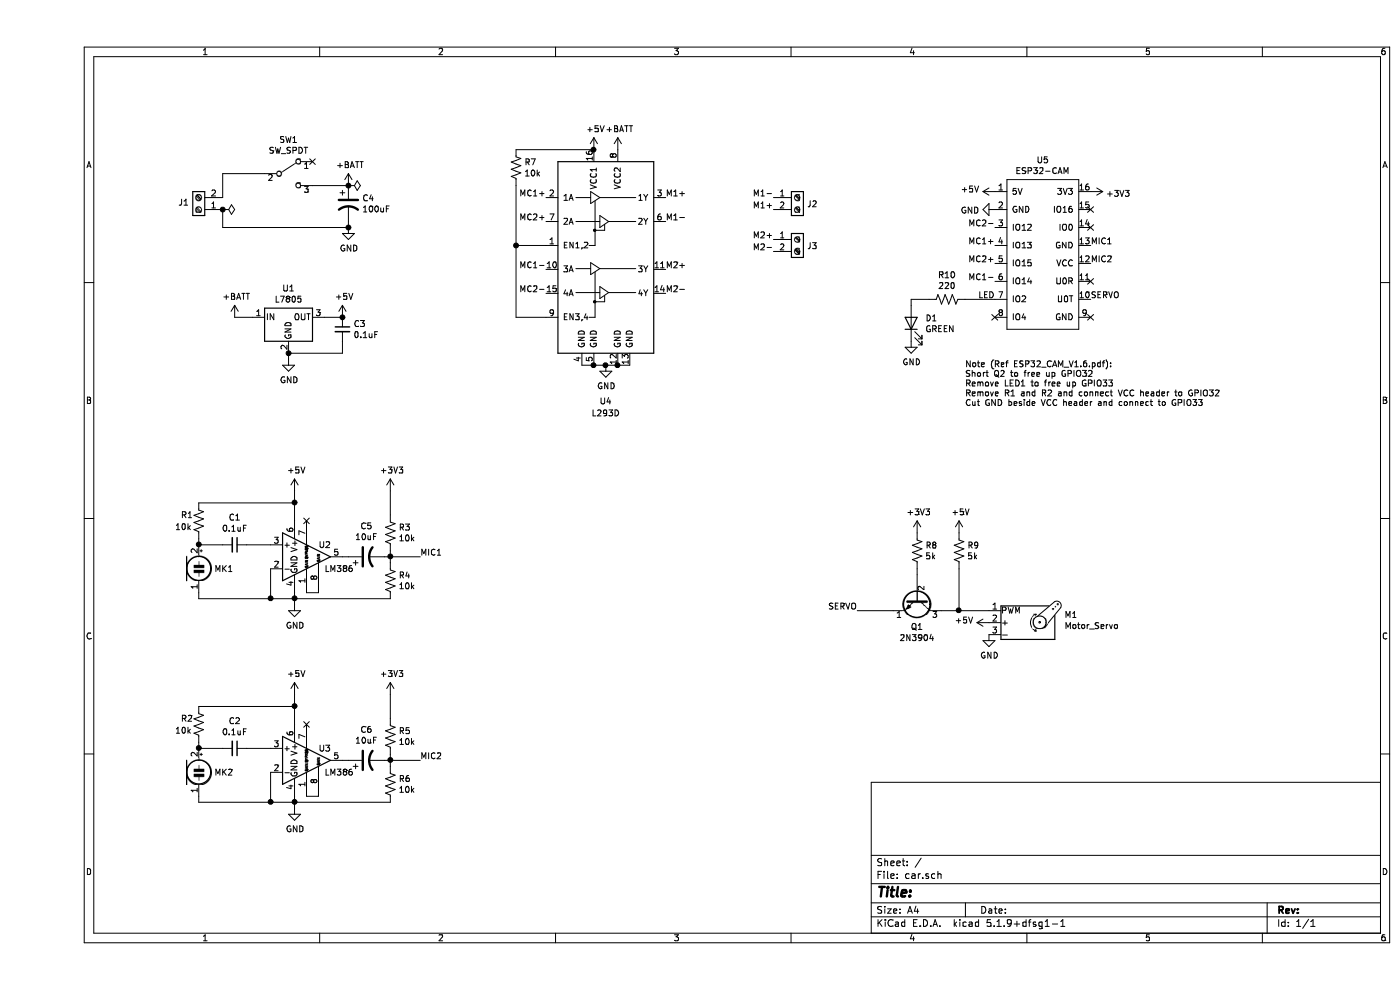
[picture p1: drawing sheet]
EESchema Schematic File Version 4
EELAYER 30 0
EELAYER END
$Descr A4 11693 8268
encoding utf-8
Sheet 1 1
Title ""
Date ""
Rev ""
Comp ""
Comment1 ""
Comment2 ""
Comment3 ""
Comment4 ""
$EndDescr
$Comp
L Driver_Motor:L293D U4
U 1 1
P 4750 2250
F 0 "U4" H 4750 1150 50  0000 C CNN
F 1 "L293D" H 4750 1050 50  0000 C CNN
F 2 "Package_DIP:DIP-16_W7.62mm_Socket" H 5000 1500 50  0001 L CNN
F 3 "http://www.ti.com/lit/ds/symlink/l293.pdf" H 4450 2950 50  0001 C CNN
	1    4750 2250
	1    0    0    -1  
$EndComp
$Comp
L Amplifier_Audio:LM386 U2
U 1 1
P 2250 4650
F 0 "U2" H 2350 4750 50  0000 L CNN
F 1 "LM386" H 2400 4550 50  0000 L CNN
F 2 "Package_DIP:DIP-8_W7.62mm" H 2350 4750 50  0001 C CNN
F 3 "http://www.ti.com/lit/ds/symlink/lm386.pdf" H 2450 4850 50  0001 C CNN
	1    2250 4650
	1    0    0    -1  
$EndComp
$Comp
L power:GND #PWR04
U 1 1
P 2150 5050
F 0 "#PWR04" H 2150 4800 50  0001 C CNN
F 1 "GND" H 2155 4877 50  0000 C CNN
F 2 "" H 2150 5050 50  0001 C CNN
F 3 "" H 2150 5050 50  0001 C CNN
	1    2150 5050
	1    0    0    -1  
$EndComp
Wire Wire Line
	2250 4950 2350 4950
NoConn ~ 2250 4350
$Comp
L Device:R_US R4
U 1 1
P 2950 4850
F 0 "R4" H 3018 4896 50  0000 L CNN
F 1 "10k" H 3018 4805 50  0000 L CNN
F 2 "Resistor_THT:R_Axial_DIN0204_L3.6mm_D1.6mm_P7.62mm_Horizontal" V 2990 4840 50  0001 C CNN
F 3 "~" H 2950 4850 50  0001 C CNN
	1    2950 4850
	1    0    0    -1  
$EndComp
$Comp
L Device:Microphone_Condenser MK1
U 1 1
P 1350 4750
F 0 "MK1" H 1480 4750 50  0000 L CNN
F 1 "Microphone_Condenser" H 1480 4705 50  0001 L CNN
F 2 "Connector_PinHeader_2.54mm:PinHeader_2x01_P2.54mm_Vertical" V 1350 4850 50  0001 C CNN
F 3 "~" V 1350 4850 50  0001 C CNN
	1    1350 4750
	1    0    0    -1  
$EndComp
$Comp
L Device:C_Small C1
U 1 1
P 1650 4550
F 0 "C1" V 1421 4550 50  0000 C CNN
F 1 "0.1uF" V 1512 4550 50  0000 C CNN
F 2 "Capacitor_THT:C_Disc_D3.0mm_W1.6mm_P2.50mm" H 1650 4550 50  0001 C CNN
F 3 "~" H 1650 4550 50  0001 C CNN
	1    1650 4550
	0    1    1    0   
$EndComp
Wire Wire Line
	1550 4550 1350 4550
Wire Wire Line
	1750 4550 1950 4550
Wire Wire Line
	1350 4200 2150 4200
Wire Wire Line
	2150 4200 2150 4350
$Comp
L power:+5V #PWR03
U 1 1
P 2150 4100
F 0 "#PWR03" H 2150 3950 50  0001 C CNN
F 1 "+5V" H 2165 4273 50  0000 C CNN
F 2 "" H 2150 4100 50  0001 C CNN
F 3 "" H 2150 4100 50  0001 C CNN
	1    2150 4100
	1    0    0    -1  
$EndComp
Wire Wire Line
	2150 4100 2150 4200
Connection ~ 2150 4200
Wire Wire Line
	2600 4650 2550 4650
$Comp
L Device:R_US R3
U 1 1
P 2950 4450
F 0 "R3" H 3018 4496 50  0000 L CNN
F 1 "10k" H 3018 4405 50  0000 L CNN
F 2 "Resistor_THT:R_Axial_DIN0204_L3.6mm_D1.6mm_P7.62mm_Horizontal" V 2990 4440 50  0001 C CNN
F 3 "~" H 2950 4450 50  0001 C CNN
	1    2950 4450
	1    0    0    -1  
$EndComp
Wire Wire Line
	2950 4600 2950 4650
Wire Wire Line
	2950 4650 2900 4650
Wire Wire Line
	2950 4700 2950 4650
Connection ~ 2950 4650
Text Label 3200 4650 0    50   ~ 0
MIC1
Wire Wire Line
	3200 4650 2950 4650
$Comp
L power:+3V3 #PWR010
U 1 1
P 2950 4100
F 0 "#PWR010" H 2950 3950 50  0001 C CNN
F 1 "+3V3" H 2965 4273 50  0000 C CNN
F 2 "" H 2950 4100 50  0001 C CNN
F 3 "" H 2950 4100 50  0001 C CNN
	1    2950 4100
	1    0    0    -1  
$EndComp
Wire Wire Line
	2950 4100 2950 4300
Wire Wire Line
	1950 4750 1950 5000
Wire Wire Line
	2950 5000 2150 5000
Wire Wire Line
	2150 4950 2150 5000
Connection ~ 2150 5000
Wire Wire Line
	2150 5000 1950 5000
Wire Wire Line
	2150 5050 2150 5000
Wire Wire Line
	1350 4950 1350 5000
Wire Wire Line
	1350 5000 1950 5000
Connection ~ 1950 5000
Wire Wire Line
	4950 3050 4850 3050
Wire Wire Line
	4850 3050 4750 3050
Connection ~ 4850 3050
Wire Wire Line
	4650 3050 4550 3050
Connection ~ 4650 3050
$Comp
L power:GND #PWR013
U 1 1
P 4750 3050
F 0 "#PWR013" H 4750 2800 50  0001 C CNN
F 1 "GND" H 4755 2877 50  0000 C CNN
F 2 "" H 4750 3050 50  0001 C CNN
F 3 "" H 4750 3050 50  0001 C CNN
	1    4750 3050
	1    0    0    -1  
$EndComp
Connection ~ 4750 3050
Wire Wire Line
	4750 3050 4650 3050
$Comp
L power:+5V #PWR012
U 1 1
P 4650 1250
F 0 "#PWR012" H 4650 1100 50  0001 C CNN
F 1 "+5V" H 4665 1423 50  0000 C CNN
F 2 "" H 4650 1250 50  0001 C CNN
F 3 "" H 4650 1250 50  0001 C CNN
	1    4650 1250
	1    0    0    -1  
$EndComp
$Comp
L power:+BATT #PWR014
U 1 1
P 4850 1250
F 0 "#PWR014" H 4850 1100 50  0001 C CNN
F 1 "+BATT" H 4865 1423 50  0000 C CNN
F 2 "" H 4850 1250 50  0001 C CNN
F 3 "" H 4850 1250 50  0001 C CNN
	1    4850 1250
	1    0    0    -1  
$EndComp
$Comp
L Device:R_US R7
U 1 1
P 4000 1400
F 0 "R7" H 4068 1446 50  0000 L CNN
F 1 "10k" H 4068 1355 50  0000 L CNN
F 2 "Resistor_THT:R_Axial_DIN0204_L3.6mm_D1.6mm_P7.62mm_Horizontal" V 4040 1390 50  0001 C CNN
F 3 "~" H 4000 1400 50  0001 C CNN
	1    4000 1400
	1    0    0    -1  
$EndComp
Wire Wire Line
	4000 1250 4650 1250
Connection ~ 4650 1250
Wire Wire Line
	4000 1550 4000 2050
Wire Wire Line
	4000 2050 4250 2050
Wire Wire Line
	4000 2050 4000 2650
Wire Wire Line
	4000 2650 4250 2650
Connection ~ 4000 2050
$Comp
L Connector:Screw_Terminal_01x02 J2
U 1 1
P 6350 1650
F 0 "J2" H 6430 1596 50  0000 L CNN
F 1 "Screw_Terminal_01x02" H 6430 1551 50  0001 L CNN
F 2 "TerminalBlock:TerminalBlock_bornier-2_P5.08mm" H 6350 1650 50  0001 C CNN
F 3 "~" H 6350 1650 50  0001 C CNN
	1    6350 1650
	1    0    0    -1  
$EndComp
$Comp
L Connector:Screw_Terminal_01x02 J3
U 1 1
P 6350 2000
F 0 "J3" H 6430 1946 50  0000 L CNN
F 1 "Screw_Terminal_01x02" H 6430 1901 50  0001 L CNN
F 2 "TerminalBlock:TerminalBlock_bornier-2_P5.08mm" H 6350 2000 50  0001 C CNN
F 3 "~" H 6350 2000 50  0001 C CNN
	1    6350 2000
	1    0    0    -1  
$EndComp
Text Label 6150 1750 2    50   ~ 0
M1+
Text Label 6150 1650 2    50   ~ 0
M1-
Text Label 6150 2000 2    50   ~ 0
M2+
Text Label 6150 2100 2    50   ~ 0
M2-
Text Label 5250 2250 0    50   ~ 0
M2+
Text Label 5250 2450 0    50   ~ 0
M2-
$Comp
L car:ESP32-CAM U5
U 1 1
P 8400 1450
F 0 "U5" H 8400 1565 50  0000 C CNN
F 1 "ESP32-CAM" H 8400 1474 50  0000 C CNN
F 2 "car:ESP32-CAM" H 8400 1450 50  0001 C CNN
F 3 "" H 8400 1450 50  0001 C CNN
	1    8400 1450
	1    0    0    -1  
$EndComp
Text Label 8800 2050 0    50   ~ 0
MIC1
Text Label 8800 2200 0    50   ~ 0
MIC2
Text Label 4250 1650 2    50   ~ 0
MC1+
Text Label 4250 2250 2    50   ~ 0
MC1-
Text Label 4250 1850 2    50   ~ 0
MC2+
Text Label 4250 2450 2    50   ~ 0
MC2-
Text Notes 7750 3400 0    50   ~ 0
Note (Ref ESP32_CAM_V1.6.pdf):\nShort Q2 to free up GPIO32\nRemove LED1 to free up GPIO33\nRemove R1 and R2 and connect VCC header to GPIO32\nCut GND beside VCC header and connect to GPIO33
$Comp
L Amplifier_Audio:LM386 U3
U 1 1
P 2250 6350
F 0 "U3" H 2350 6450 50  0000 L CNN
F 1 "LM386" H 2400 6250 50  0000 L CNN
F 2 "Package_DIP:DIP-8_W7.62mm" H 2350 6450 50  0001 C CNN
F 3 "http://www.ti.com/lit/ds/symlink/lm386.pdf" H 2450 6550 50  0001 C CNN
	1    2250 6350
	1    0    0    -1  
$EndComp
$Comp
L power:GND #PWR06
U 1 1
P 2150 6750
F 0 "#PWR06" H 2150 6500 50  0001 C CNN
F 1 "GND" H 2155 6577 50  0000 C CNN
F 2 "" H 2150 6750 50  0001 C CNN
F 3 "" H 2150 6750 50  0001 C CNN
	1    2150 6750
	1    0    0    -1  
$EndComp
Wire Wire Line
	2250 6650 2350 6650
NoConn ~ 2250 6050
$Comp
L Device:R_US R6
U 1 1
P 2950 6550
F 0 "R6" H 3018 6596 50  0000 L CNN
F 1 "10k" H 3018 6505 50  0000 L CNN
F 2 "Resistor_THT:R_Axial_DIN0204_L3.6mm_D1.6mm_P7.62mm_Horizontal" V 2990 6540 50  0001 C CNN
F 3 "~" H 2950 6550 50  0001 C CNN
	1    2950 6550
	1    0    0    -1  
$EndComp
$Comp
L Device:Microphone_Condenser MK2
U 1 1
P 1350 6450
F 0 "MK2" H 1480 6450 50  0000 L CNN
F 1 "Microphone_Condenser" H 1480 6405 50  0001 L CNN
F 2 "Connector_PinHeader_2.54mm:PinHeader_2x01_P2.54mm_Vertical" V 1350 6550 50  0001 C CNN
F 3 "~" V 1350 6550 50  0001 C CNN
	1    1350 6450
	1    0    0    -1  
$EndComp
$Comp
L Device:C_Small C2
U 1 1
P 1650 6250
F 0 "C2" V 1421 6250 50  0000 C CNN
F 1 "0.1uF" V 1512 6250 50  0000 C CNN
F 2 "Capacitor_THT:C_Disc_D3.0mm_W1.6mm_P2.50mm" H 1650 6250 50  0001 C CNN
F 3 "~" H 1650 6250 50  0001 C CNN
	1    1650 6250
	0    1    1    0   
$EndComp
Wire Wire Line
	1550 6250 1350 6250
Wire Wire Line
	1750 6250 1950 6250
Wire Wire Line
	1350 5900 2150 5900
Wire Wire Line
	2150 5900 2150 6050
$Comp
L power:+5V #PWR05
U 1 1
P 2150 5800
F 0 "#PWR05" H 2150 5650 50  0001 C CNN
F 1 "+5V" H 2165 5973 50  0000 C CNN
F 2 "" H 2150 5800 50  0001 C CNN
F 3 "" H 2150 5800 50  0001 C CNN
	1    2150 5800
	1    0    0    -1  
$EndComp
Wire Wire Line
	2150 5800 2150 5900
Connection ~ 2150 5900
Wire Wire Line
	2600 6350 2550 6350
$Comp
L Device:R_US R5
U 1 1
P 2950 6150
F 0 "R5" H 3018 6196 50  0000 L CNN
F 1 "10k" H 3018 6105 50  0000 L CNN
F 2 "Resistor_THT:R_Axial_DIN0204_L3.6mm_D1.6mm_P7.62mm_Horizontal" V 2990 6140 50  0001 C CNN
F 3 "~" H 2950 6150 50  0001 C CNN
	1    2950 6150
	1    0    0    -1  
$EndComp
Wire Wire Line
	2950 6300 2950 6350
Wire Wire Line
	2950 6350 2900 6350
Wire Wire Line
	2950 6400 2950 6350
Connection ~ 2950 6350
Text Label 3200 6350 0    50   ~ 0
MIC2
Wire Wire Line
	3200 6350 2950 6350
$Comp
L power:+3V3 #PWR011
U 1 1
P 2950 5800
F 0 "#PWR011" H 2950 5650 50  0001 C CNN
F 1 "+3V3" H 2965 5973 50  0000 C CNN
F 2 "" H 2950 5800 50  0001 C CNN
F 3 "" H 2950 5800 50  0001 C CNN
	1    2950 5800
	1    0    0    -1  
$EndComp
Wire Wire Line
	2950 5800 2950 6000
Wire Wire Line
	1950 6450 1950 6700
Wire Wire Line
	2950 6700 2150 6700
Wire Wire Line
	2150 6650 2150 6700
Connection ~ 2150 6700
Wire Wire Line
	2150 6700 1950 6700
Wire Wire Line
	2150 6750 2150 6700
Wire Wire Line
	1350 6650 1350 6700
Wire Wire Line
	1350 6700 1950 6700
Connection ~ 1950 6700
NoConn ~ 8800 1900
$Comp
L power:+3V3 #PWR022
U 1 1
P 8800 1600
F 0 "#PWR022" H 8800 1450 50  0001 C CNN
F 1 "+3V3" V 8815 1728 50  0000 L CNN
F 2 "" H 8800 1600 50  0001 C CNN
F 3 "" H 8800 1600 50  0001 C CNN
	1    8800 1600
	0    1    1    0   
$EndComp
NoConn ~ 8800 2350
Text Label 8000 2350 2    50   ~ 0
MC1-
Text Label 8000 2050 2    50   ~ 0
MC1+
Text Label 8000 2200 2    50   ~ 0
MC2+
Text Label 8000 1900 2    50   ~ 0
MC2-
$Comp
L power:GND #PWR021
U 1 1
P 8000 1750
F 0 "#PWR021" H 8000 1500 50  0001 C CNN
F 1 "GND" V 8005 1622 50  0000 R CNN
F 2 "" H 8000 1750 50  0001 C CNN
F 3 "" H 8000 1750 50  0001 C CNN
	1    8000 1750
	0    1    1    0   
$EndComp
$Comp
L power:+5V #PWR020
U 1 1
P 8000 1600
F 0 "#PWR020" H 8000 1450 50  0001 C CNN
F 1 "+5V" V 8015 1728 50  0000 L CNN
F 2 "" H 8000 1600 50  0001 C CNN
F 3 "" H 8000 1600 50  0001 C CNN
	1    8000 1600
	0    -1   -1   0   
$EndComp
$Comp
L Device:CP1 C5
U 1 1
P 2750 4650
F 0 "C5" V 3002 4650 50  0000 C CNN
F 1 "10uF" V 2911 4650 50  0000 C CNN
F 2 "Capacitor_THT:CP_Radial_D6.3mm_P2.50mm" H 2750 4650 50  0001 C CNN
F 3 "~" H 2750 4650 50  0001 C CNN
	1    2750 4650
	0    -1   -1   0   
$EndComp
$Comp
L Device:CP1 C6
U 1 1
P 2750 6350
F 0 "C6" V 3002 6350 50  0000 C CNN
F 1 "10uF" V 2911 6350 50  0000 C CNN
F 2 "Capacitor_THT:CP_Radial_D6.3mm_P2.50mm" H 2750 6350 50  0001 C CNN
F 3 "~" H 2750 6350 50  0001 C CNN
	1    2750 6350
	0    -1   -1   0   
$EndComp
$Comp
L power:+BATT #PWR08
U 1 1
P 2600 1550
F 0 "#PWR08" H 2600 1400 50  0001 C CNN
F 1 "+BATT" H 2615 1723 50  0000 C CNN
F 2 "" H 2600 1550 50  0001 C CNN
F 3 "" H 2600 1550 50  0001 C CNN
	1    2600 1550
	1    0    0    -1  
$EndComp
$Comp
L Device:CP1 C4
U 1 1
P 2600 1700
F 0 "C4" H 2715 1746 50  0000 L CNN
F 1 "100uF" H 2715 1655 50  0000 L CNN
F 2 "Capacitor_THT:CP_Radial_D6.3mm_P2.50mm" H 2600 1700 50  0001 C CNN
F 3 "~" H 2600 1700 50  0001 C CNN
	1    2600 1700
	1    0    0    -1  
$EndComp
$Comp
L power:GND #PWR09
U 1 1
P 2600 1900
F 0 "#PWR09" H 2600 1650 50  0001 C CNN
F 1 "GND" H 2605 1727 50  0000 C CNN
F 2 "" H 2600 1900 50  0001 C CNN
F 3 "" H 2600 1900 50  0001 C CNN
	1    2600 1900
	1    0    0    -1  
$EndComp
$Comp
L power:PWR_FLAG #FLG01
U 1 1
P 1550 1750
F 0 "#FLG01" H 1550 1825 50  0001 C CNN
F 1 "PWR_FLAG" H 1550 1923 50  0001 C CNN
F 2 "" H 1550 1750 50  0001 C CNN
F 3 "~" H 1550 1750 50  0001 C CNN
	1    1550 1750
	0    1    1    0   
$EndComp
$Comp
L Connector:Screw_Terminal_01x02 J1
U 1 1
P 1350 1750
F 0 "J1" H 1430 1696 50  0000 L CNN
F 1 "Screw_Terminal_01x02" H 1430 1651 50  0001 L CNN
F 2 "TerminalBlock:TerminalBlock_bornier-2_P5.08mm" H 1350 1750 50  0001 C CNN
F 3 "~" H 1350 1750 50  0001 C CNN
	1    1350 1750
	-1   0    0    1   
$EndComp
Wire Wire Line
	2300 1550 2600 1550
Connection ~ 2600 1550
Wire Wire Line
	2600 1850 2600 1900
Wire Wire Line
	2600 1900 1550 1900
Wire Wire Line
	1550 1900 1550 1750
Connection ~ 1550 1750
Connection ~ 2600 1900
$Comp
L Device:R_US R1
U 1 1
P 1350 4350
F 0 "R1" H 1200 4400 50  0000 L CNN
F 1 "10k" H 1150 4300 50  0000 L CNN
F 2 "Resistor_THT:R_Axial_DIN0204_L3.6mm_D1.6mm_P7.62mm_Horizontal" V 1390 4340 50  0001 C CNN
F 3 "~" H 1350 4350 50  0001 C CNN
	1    1350 4350
	1    0    0    -1  
$EndComp
Wire Wire Line
	1350 4500 1350 4550
Connection ~ 1350 4550
$Comp
L Device:R_US R2
U 1 1
P 1350 6050
F 0 "R2" H 1200 6100 50  0000 L CNN
F 1 "10k" H 1150 6000 50  0000 L CNN
F 2 "Resistor_THT:R_Axial_DIN0204_L3.6mm_D1.6mm_P7.62mm_Horizontal" V 1390 6040 50  0001 C CNN
F 3 "~" H 1350 6050 50  0001 C CNN
	1    1350 6050
	1    0    0    -1  
$EndComp
Wire Wire Line
	1350 6200 1350 6250
Connection ~ 1350 6250
Text Label 5250 1650 0    50   ~ 0
M1+
Text Label 5250 1850 0    50   ~ 0
M1-
$Comp
L Device:LED D1
U 1 1
P 7300 2700
F 0 "D1" V 7339 2582 50  0000 R CNN
F 1 "GREEN" V 7248 2582 50  0000 R CNN
F 2 "LED_THT:LED_D5.0mm" H 7300 2700 50  0001 C CNN
F 3 "~" H 7300 2700 50  0001 C CNN
	1    7300 2700
	0    -1   -1   0   
$EndComp
$Comp
L Device:R_US R10
U 1 1
P 7600 2500
F 0 "R10" V 7395 2500 50  0000 C CNN
F 1 "220" V 7486 2500 50  0000 C CNN
F 2 "Resistor_THT:R_Axial_DIN0204_L3.6mm_D1.6mm_P7.62mm_Horizontal" V 7640 2490 50  0001 C CNN
F 3 "~" H 7600 2500 50  0001 C CNN
	1    7600 2500
	0    1    1    0   
$EndComp
Wire Wire Line
	7450 2500 7300 2500
Wire Wire Line
	7300 2500 7300 2550
$Comp
L power:GND #PWR016
U 1 1
P 7300 2850
F 0 "#PWR016" H 7300 2600 50  0001 C CNN
F 1 "GND" H 7305 2677 50  0000 C CNN
F 2 "" H 7300 2850 50  0001 C CNN
F 3 "" H 7300 2850 50  0001 C CNN
	1    7300 2850
	1    0    0    -1  
$EndComp
Text Label 8000 2500 2    50   ~ 0
LED
Wire Wire Line
	7750 2500 8000 2500
$Comp
L Motor:Motor_Servo M1
U 1 1
P 8250 5200
F 0 "M1" H 8582 5265 50  0000 L CNN
F 1 "Motor_Servo" H 8582 5174 50  0000 L CNN
F 2 "Connector_PinHeader_2.54mm:PinHeader_1x03_P2.54mm_Vertical" H 8250 5010 50  0001 C CNN
F 3 "http://forums.parallax.com/uploads/attachments/46831/74481.png" H 8250 5010 50  0001 C CNN
	1    8250 5200
	1    0    0    -1  
$EndComp
$Comp
L power:+5V #PWR018
U 1 1
P 7950 5200
F 0 "#PWR018" H 7950 5050 50  0001 C CNN
F 1 "+5V" V 7965 5328 50  0000 L CNN
F 2 "" H 7950 5200 50  0001 C CNN
F 3 "" H 7950 5200 50  0001 C CNN
	1    7950 5200
	0    -1   -1   0   
$EndComp
$Comp
L power:GND #PWR019
U 1 1
P 7950 5300
F 0 "#PWR019" H 7950 5050 50  0001 C CNN
F 1 "GND" H 7955 5127 50  0000 C CNN
F 2 "" H 7950 5300 50  0001 C CNN
F 3 "" H 7950 5300 50  0001 C CNN
	1    7950 5300
	1    0    0    -1  
$EndComp
Wire Wire Line
	7950 5100 7700 5100
$Comp
L power:+5V #PWR017
U 1 1
P 7700 4450
F 0 "#PWR017" H 7700 4300 50  0001 C CNN
F 1 "+5V" H 7715 4623 50  0000 C CNN
F 2 "" H 7700 4450 50  0001 C CNN
F 3 "" H 7700 4450 50  0001 C CNN
	1    7700 4450
	1    0    0    -1  
$EndComp
$Comp
L Device:R_US R9
U 1 1
P 7700 4600
F 0 "R9" H 7768 4646 50  0000 L CNN
F 1 "5k" H 7768 4555 50  0000 L CNN
F 2 "Resistor_THT:R_Axial_DIN0204_L3.6mm_D1.6mm_P7.62mm_Horizontal" V 7740 4590 50  0001 C CNN
F 3 "~" H 7700 4600 50  0001 C CNN
	1    7700 4600
	1    0    0    -1  
$EndComp
Wire Wire Line
	7700 4750 7700 5100
Connection ~ 7700 5100
Wire Wire Line
	7700 5100 7550 5100
Wire Wire Line
	7350 4750 7350 4800
$Comp
L Device:R_US R8
U 1 1
P 7350 4600
F 0 "R8" H 7418 4646 50  0000 L CNN
F 1 "5k" H 7418 4555 50  0000 L CNN
F 2 "Resistor_THT:R_Axial_DIN0204_L3.6mm_D1.6mm_P7.62mm_Horizontal" V 7390 4590 50  0001 C CNN
F 3 "~" H 7350 4600 50  0001 C CNN
	1    7350 4600
	1    0    0    -1  
$EndComp
$Comp
L power:PWR_FLAG #FLG0101
U 1 1
P 2600 1550
F 0 "#FLG0101" H 2600 1625 50  0001 C CNN
F 1 "PWR_FLAG" H 2600 1723 50  0001 C CNN
F 2 "" H 2600 1550 50  0001 C CNN
F 3 "~" H 2600 1550 50  0001 C CNN
	1    2600 1550
	0    1    1    0   
$EndComp
NoConn ~ 8000 2650
Text Label 8800 2500 0    50   ~ 0
SERVO
NoConn ~ 8800 1750
NoConn ~ 8800 2650
$Comp
L Switch:SW_SPDT SW1
U 1 1
P 2100 1450
F 0 "SW1" H 2100 1735 50  0000 C CNN
F 1 "SW_SPDT" H 2100 1644 50  0000 C CNN
F 2 "Button_Switch_THT:SW_Slide_1P2T_CK_OS102011MS2Q" H 2100 1450 50  0001 C CNN
F 3 "~" H 2100 1450 50  0001 C CNN
	1    2100 1450
	1    0    0    -1  
$EndComp
Wire Wire Line
	1550 1650 1550 1450
Wire Wire Line
	1550 1450 1900 1450
NoConn ~ 2300 1350
Wire Wire Line
	1650 2650 1800 2650
Connection ~ 2550 2650
Connection ~ 2100 2950
Wire Wire Line
	2100 3000 2100 2950
$Comp
L power:GND #PWR02
U 1 1
P 2100 3000
F 0 "#PWR02" H 2100 2750 50  0001 C CNN
F 1 "GND" H 2105 2827 50  0000 C CNN
F 2 "" H 2100 3000 50  0001 C CNN
F 3 "" H 2100 3000 50  0001 C CNN
	1    2100 3000
	1    0    0    -1  
$EndComp
Wire Wire Line
	2550 2950 2100 2950
Wire Wire Line
	2550 2850 2550 2950
Wire Wire Line
	2550 2650 2400 2650
$Comp
L Device:C_Small C3
U 1 1
P 2550 2750
F 0 "C3" H 2642 2796 50  0000 L CNN
F 1 "0.1uF" H 2642 2705 50  0000 L CNN
F 2 "Capacitor_THT:C_Disc_D3.0mm_W1.6mm_P2.50mm" H 2550 2750 50  0001 C CNN
F 3 "~" H 2550 2750 50  0001 C CNN
	1    2550 2750
	1    0    0    -1  
$EndComp
$Comp
L Regulator_Linear:L7805 U1
U 1 1
P 2100 2650
F 0 "U1" H 2100 2892 50  0000 C CNN
F 1 "L7805" H 2100 2801 50  0000 C CNN
F 2 "Package_TO_SOT_THT:TO-220-3_Vertical" H 2125 2500 50  0001 L CIN
F 3 "http://www.st.com/content/ccc/resource/technical/document/datasheet/41/4f/b3/b0/12/d4/47/88/CD00000444.pdf/files/CD00000444.pdf/jcr:content/translations/en.CD00000444.pdf" H 2100 2600 50  0001 C CNN
	1    2100 2650
	1    0    0    -1  
$EndComp
$Comp
L power:+BATT #PWR01
U 1 1
P 1650 2650
F 0 "#PWR01" H 1650 2500 50  0001 C CNN
F 1 "+BATT" H 1665 2823 50  0000 C CNN
F 2 "" H 1650 2650 50  0001 C CNN
F 3 "" H 1650 2650 50  0001 C CNN
	1    1650 2650
	1    0    0    -1  
$EndComp
$Comp
L power:+5V #PWR07
U 1 1
P 2550 2650
F 0 "#PWR07" H 2550 2500 50  0001 C CNN
F 1 "+5V" H 2565 2823 50  0000 C CNN
F 2 "" H 2550 2650 50  0001 C CNN
F 3 "" H 2550 2650 50  0001 C CNN
	1    2550 2650
	1    0    0    -1  
$EndComp
$Comp
L Transistor_BJT:2N3904 Q1
U 1 1
P 7350 5000
F 0 "Q1" V 7585 5000 50  0000 C CNN
F 1 "2N3904" V 7676 5000 50  0000 C CNN
F 2 "Package_TO_SOT_THT:TO-92_Inline_Wide" H 7550 4925 50  0001 L CIN
F 3 "https://www.onsemi.com/pub/Collateral/2N3903-D.PDF" H 7350 5000 50  0001 L CNN
	1    7350 5000
	0    1    1    0   
$EndComp
Wire Wire Line
	6850 5100 7150 5100
Text Label 6850 5100 2    50   ~ 0
SERVO
$Comp
L power:+3V3 #PWR015
U 1 1
P 7350 4450
F 0 "#PWR015" H 7350 4300 50  0001 C CNN
F 1 "+3V3" H 7365 4623 50  0000 C CNN
F 2 "" H 7350 4450 50  0001 C CNN
F 3 "" H 7350 4450 50  0001 C CNN
	1    7350 4450
	1    0    0    -1  
$EndComp
$EndSCHEMATC
